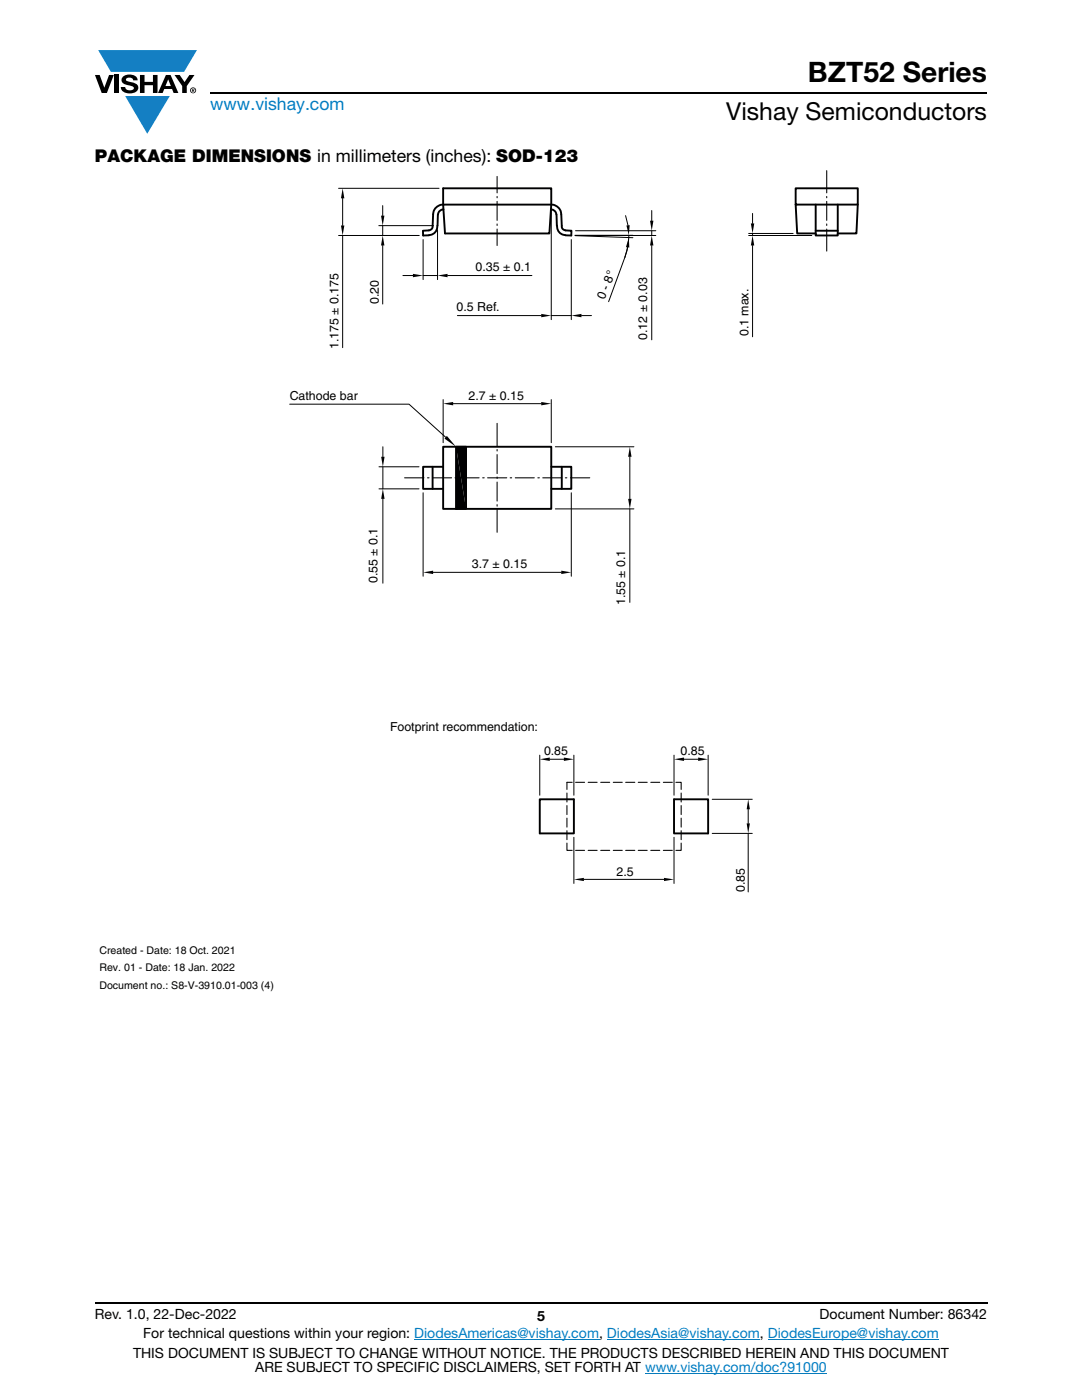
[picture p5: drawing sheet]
<svg xmlns="http://www.w3.org/2000/svg" width="216mm" height="279mm" viewBox="0 0 216 279" stroke-linecap="round" stroke-linejoin="round" font-family="sans-serif">
<g fill="#147fc3">
<path d="M19.6 10h19.7l-2.6 4.3h-1.1h-13.5z"/>
<path d="M25 19.2h8.9l-4.5 7.5z"/>
</g>
<g fill="#000">
<path d="M18.9 15h1l.9 2.5 1-2.5h.9l-1.4 3.6h-1zM22.9 15h.9v3.6h-.9zM24.6 15.3a2.1 2.1 0 0 1 2.8 .3l.1 .4h-.9a.79 .79 0 0 0-.7-.5 .79 .79 0 0 0-.8 .4l.3 .3 1 .2a1.08 1.08 0 0 1 1.2 1 1.08 1.08 0 0 1-1.1 1.2 1.73 1.73 0 0 1-2.4-1.2h.9a.96 .96 0 0 0 .8 .6 .96 .96 0 0 0 .9-.4 1.31 1.31 0 0 0-1.2-.6 1.03 1.03 0 0 1-1.1-.6 1.03 1.03 0 0 1 .2-1.1zM27.9 15h.9v1.3h1.7v-1.3h.9v3.6h-.9v-1.6h-1.7v1.6h-.9zM34.8 15h1.1l.9 1.4 1-1.4h1l-1.5 2.2v1.4h-.9v-1.4z"/>
<path d="M33.6 15.9l.5 1.3h-1.1zM33.1 15l-1.6 3.6h1l.3-.8h1.5l.3 .8h1l-1.6-3.6z"/>
<path d="M38.4 17.8h.2v.2h-.2zM38.3 17.7v.7h.1v-.3l.4 .3-.2-.3 .2-.2-.1-.2z"/>
<path d="M38.1 18a.46 .46 0 0 1 .9 0 .46 .46 0 0 1-.9 0zM37.9 18a.6 .6 0 0 0 1.2 0 .6 .6 0 0 0-1.2 0z"/>
</g>
<path d="M42 18.6h155M18.9 260h178.1" fill="none" stroke="#000" stroke-width=".36"/>
<path d="M82.6 267.3h36.9M121.1 267.3h30.5M128.7 274h36.3M153.2 267.3h34.1" fill="none" stroke="#007ec4" stroke-width=".2"/>
<path d="M88.4 89.2h21.6v12.4h-21.6zM88.4 93.2h-4v4.4h4M91 89.2h2v12.4h-2zM110 93.2h4v4.4h-4" fill="none" stroke="#000001" stroke-width=".38"/>
<g fill="none" stroke="#000001" stroke-width=".21">
<path d="M80.7 95.4h3.9M85.3 95.4h.3M86.3 95.4h3.8M90.8 95.4h.3M91.8 95.4h3.8M96.3 95.4h.3M97.3 95.4h3.8M99.2 84.5v4.5M99.2 89.7v.3M99.2 90.7v3.8M99.2 95.2v.3M99.2 96.2v3.8"/>
<path d="M101.8 95.4h.3M102.8 95.4h3.8M107.3 95.4h.3M108.3 95.4h3.8M112.8 95.4h.3M113.8 95.4h3.9M99.2 100.7v.3M99.2 101.7v4.5"/>
</g>
<circle cx="91" cy="101.6" r=".19" fill="#000001"/>
<g fill="#000001">
<path d="M91 89.2l2 12.4h-2z"/>
<path d="M91 89.2h2v12.4z"/>
</g>
<path d="M158.8 37.6h12.4v3.2h-12.4zM86.3 93.2v4.4M112.1 93.2v4.4" fill="none" stroke="#000001" stroke-width=".38"/>
<circle cx="158.8" cy="40.8" r=".19" fill="#000001"/>
<path d="M158.8 40.8l.3 5.8h3.7M162.8 40.8v6.2h4.4v-6.2M162.8 46h4.4M171.2 40.8l-.3 5.8h-3.7" fill="none" stroke="#000001" stroke-width=".38"/>
<path d="M165 34.1v4.4M165 39.2v.3M165 40.2v3.8M165 44.7v.3M165 45.7v4.4" fill="none" stroke="#000001" stroke-width=".21"/>
<path d="M57.8 80.7h23.8l7.3 6.6" fill="none" stroke="#000001" stroke-width=".2"/>
<path d="M89.2 87l1.8 2.2-2.3-1.7z" fill="#000001"/>
<path d="M84.4 98.3v16.7M114 98.3v16.7M86.4 114.2h25.6" fill="none" stroke="#000001" stroke-width=".2"/>
<g fill="#000001">
<path d="M84.4 114.2l2-.3v.7z"/>
<path d="M112 113.9l2 .3-2 .4z"/>
</g>
<path d="M110.8 89.2h15.7M125.7 91.2v8.4M110.8 101.6h15.7M125.7 101.6v18.6" fill="none" stroke="#000001" stroke-width=".2"/>
<g fill="#000001">
<path d="M125.7 89.2l.3 2h-.7z"/>
<path d="M125.3 99.6h.7l-.3 2z"/>
</g>
<path d="M88.4 79.7v8.6M110 79.7v8.6M90.4 80.6h17.6" fill="none" stroke="#000001" stroke-width=".2"/>
<g fill="#000001">
<path d="M88.4 80.6l2-.4v.7z"/>
<path d="M108 80.2l2 .4-2 .3z"/>
</g>
<path d="M149.4 47h12.6M149.4 46.6h8.9M150.2 42.6v2M150.2 46.6v.4M150.2 49v18.2" fill="none" stroke="#000001" stroke-width=".2"/>
<g fill="#000001">
<path d="M149.8 44.6h.7l-.3 2z"/>
<path d="M150.2 47l.3 2h-.7z"/>
</g>
<path d="M86.4 42.8l-.1 2.3M87.3 45a1.8 1.8 0 0 1-1.7 2h-1.2v-1h1.2a.82 .82 0 0 0 .7-.9M88.4 40.8h21.6l-.4 5.8h-20.8zM88.5 41.8h-.1a1.08 1.08 0 0 0-1 1l-.1 2.2M109.9 41.8h.1a1.08 1.08 0 0 1 1 1M110 40.8a2.01 2.01 0 0 1 2 2l.1 2.3M110 40.8v-3.2h-21.6v3.2a2.02 2.02 0 0 0-2 2M111 42.8l.1 2.2M111.1 45a1.8 1.8 0 0 0 1.7 2h1.2v-1h-1.2a.82 .82 0 0 1-.7-.9" fill="none" stroke="#000001" stroke-width=".38"/>
<path d="M99.2 35.2v3.3M99.2 39.2v.3M99.2 40.2v3.8M99.2 44.7v.3M99.2 45.7v3.3" fill="none" stroke="#000001" stroke-width=".21"/>
<path d="M75.6 93.2h8M75.6 97.6h8M76.4 89.2v2M76.4 93.2v4.4M76.4 99.6v16.8" fill="none" stroke="#000001" stroke-width=".2"/>
<g fill="#000001">
<path d="M76.1 91.2h.6l-.3 2z"/>
<path d="M76.4 97.6l.3 2h-.6z"/>
</g>
<path d="M75.6 47h8M75.6 45h10.9M76.4 41v2M76.4 45v2M76.4 49v11.7" fill="none" stroke="#000001" stroke-width=".2"/>
<g fill="#000001">
<path d="M76 43h.7l-.3 2z"/>
<path d="M76.4 47l.3 2h-.7z"/>
</g>
<path d="M67.6 37.6h20M68.4 39.6v5.4M67.6 47h16M68.4 47v22.4" fill="none" stroke="#000001" stroke-width=".2"/>
<g fill="#000001">
<path d="M68.4 37.6l.3 2h-.7z"/>
<path d="M68 45h.7l-.3 2z"/>
</g>
<path d="M80.4 55h2M84.4 55h2.9M84.4 47.8v8M87.3 45.8v10M89.3 55h16.8" fill="none" stroke="#000001" stroke-width=".2"/>
<g fill="#000001">
<path d="M82.4 54.7l2 .3-2 .3z"/>
<path d="M87.3 55l2-.3v.6z"/>
</g>
<path d="M110 41.6v22.2M114 47.8v16M91.3 63h16.7M110 63h4M116 63h2" fill="none" stroke="#000001" stroke-width=".2"/>
<g fill="#000001">
<path d="M114 63l2-.4v.7z"/>
<path d="M108 62.6l2 .4-2 .3z"/>
</g>
<path d="M114.8 47h16.1M114.8 46h16.1M130 42v2M130 46v1M130 49v18.8" fill="none" stroke="#000001" stroke-width=".2"/>
<g fill="#000001">
<path d="M129.7 44.1h.7l-.4 1.9z"/>
<path d="M130 47l.4 2h-.7z"/>
</g>
<path d="M114.7 47h11.6M114.8 47l11.5 .4M124.7 51.3l-3.3 8.9M124.8 43l.5 2M125.2 49.4l-.5 1.9M125.5 47a13.5 13.5 0 0 1-.8 4.3" fill="none" stroke="#000001" stroke-width=".2"/>
<g fill="#000001">
<path d="M125.5 47.4l.1 2-.7-.1z"/>
<path d="M125 45l.6-.1-.1 2.1z"/>
</g>
<path d="M107.7 159.5h6.8v6.8h-6.8zM134.5 159.5h6.8v6.8h-6.8z" fill="none" stroke="#000001" stroke-width=".38"/>
<g fill="none" stroke="#000001" stroke-width=".21">
<path d="M113.1 158.3v1.8M114.2 156.1h-1.1v1.5M114.9 156.1h1.7M117.4 156.1h1.8M119.9 156.1h1.8M122.4 156.1h1.8M124.8 156.1h1.9M127.3 156.1h1.8M129.9 156.1h1.8M132.4 156.1h1.8M134.9 156.1h1v1.5M135.9 158.3v1.8"/>
<path d="M113.1 168.3v1.4h1.1M113.1 160.8v1.8M113.1 163.3v1.8M113.1 165.8v1.8M114.9 169.7h1.7M117.4 169.7h1.8M119.9 169.7h1.8M122.4 169.7h1.8M124.8 169.7h1.9M127.3 169.7h1.8M129.9 169.7h1.8M132.4 169.7h1.8"/>
<path d="M135.9 168.3v1.4h-1M135.9 160.8v1.8M135.9 163.3v1.8M135.9 165.8v1.8"/>
</g>
<path d="M107.7 150.7v8M109.7 151.5h2.8M114.5 150.7v8" fill="none" stroke="#000001" stroke-width=".2"/>
<g fill="#000001">
<path d="M107.7 151.5l2-.3v.7z"/>
<path d="M112.5 151.2l2 .3-2 .4z"/>
</g>
<path d="M134.5 150.7v8M136.5 151.5h2.8M141.3 150.7v8" fill="none" stroke="#000001" stroke-width=".2"/>
<g fill="#000001">
<path d="M134.5 151.5l2-.3v.7z"/>
<path d="M139.3 151.2l2 .3-2 .4z"/>
</g>
<path d="M114.5 167.1v9.2M116.5 175.5h16M134.5 167.1v9.2" fill="none" stroke="#000001" stroke-width=".2"/>
<g fill="#000001">
<path d="M114.5 175.5l2-.3v.6z"/>
<path d="M132.5 175.2l2 .3-2 .3z"/>
</g>
<path d="M142.1 159.5h8M142.1 166.3h8M149.3 161.5v2.8M149.3 166.3v11.7" fill="none" stroke="#000001" stroke-width=".2"/>
<g fill="#000001">
<path d="M149.3 159.5l.3 2h-.6z"/>
<path d="M149 164.3h.6l-.3 2z"/>
</g>
<text font-size="5.6" x="161.2" y="16.4">BZT52 Series</text>
<text font-size="4.9" x="144.9" y="24">Vishay Semiconductors</text>
<text font-size="3.5" fill="#007ec4" x="42" y="21.9">www.vishay.com</text>
<text font-size="3.5" x="18.9" y="32.3">PACKAGE DIMENSIONS in millimeters (inches): SOD-123</text>
<g font-size="2.8">
<text x="18.9" y="263.3">Rev. 1.0, 22-Dec-2022</text>
<text x="107.2" y="263.6">5</text>
<text x="163.6" y="263.3">Document Number: 86342</text>
<text x="28.6" y="267.1">For technical questions within your region: DiodesAmericas@vishay.com, DiodesAsia@vishay.com, DiodesEurope@vishay.com</text>
<text x="26.5" y="271">THIS DOCUMENT IS SUBJECT TO CHANGE WITHOUT NOTICE. THE PRODUCTS DESCRIBED HEREIN AND THIS DOCUMENT</text>
<text x="50.9" y="273.8">ARE SUBJECT TO SPECIFIC DISCLAIMERS, SET FORTH AT www.vishay.com/doc?91000</text>
</g>
<g font-size="2.5">
<text x="94.9" y="54.1">0.35 ± 0.1</text>
<text x="120.6" y="59.9" transform="rotate(-68 120.6 59.9)">0 - 8°</text>
<text x="75.6" y="60.7" transform="rotate(-90 75.6 60.7)">0.20</text>
<text x="91.1" y="62">0.5 Ref.</text>
<text x="67.6" y="69.7" transform="rotate(-90 67.6 69.7)">1.175 ± 0.175</text>
<text x="129.1" y="67.8" transform="rotate(-90 129.1 67.8)">0.12 ± 0.03</text>
<text x="149.4" y="67.1" transform="rotate(-90 149.4 67.1)">0.1 max.</text>
<text x="57.8" y="79.7">Cathode bar</text>
<text x="93.5" y="79.7">2.7 ± 0.15</text>
<text x="94.2" y="113.4">3.7 ± 0.15</text>
<text x="75.3" y="116.4" transform="rotate(-90 75.3 116.4)">0.55 ± 0.1</text>
<text x="124.8" y="120.8" transform="rotate(-90 124.8 120.8)">1.55 ± 0.1</text>
<text x="77.9" y="145.9">Footprint recommendation:</text>
<text x="108.5" y="150.7">0.85</text>
<text x="135.8" y="150.7">0.85</text>
<text x="123" y="174.8">2.5</text>
<text x="148.6" y="178" transform="rotate(-90 148.6 178)">0.85</text>
</g>
<g font-size="2.1">
<text x="19.8" y="190.3">Created - Date: 18 Oct. 2021</text>
<text x="19.8" y="193.9">Rev. 01 - Date: 18 Jan. 2022</text>
<text x="19.8" y="197.4">Document no.: S8-V-3910.01-003 (4)</text>
</g>
</svg>
